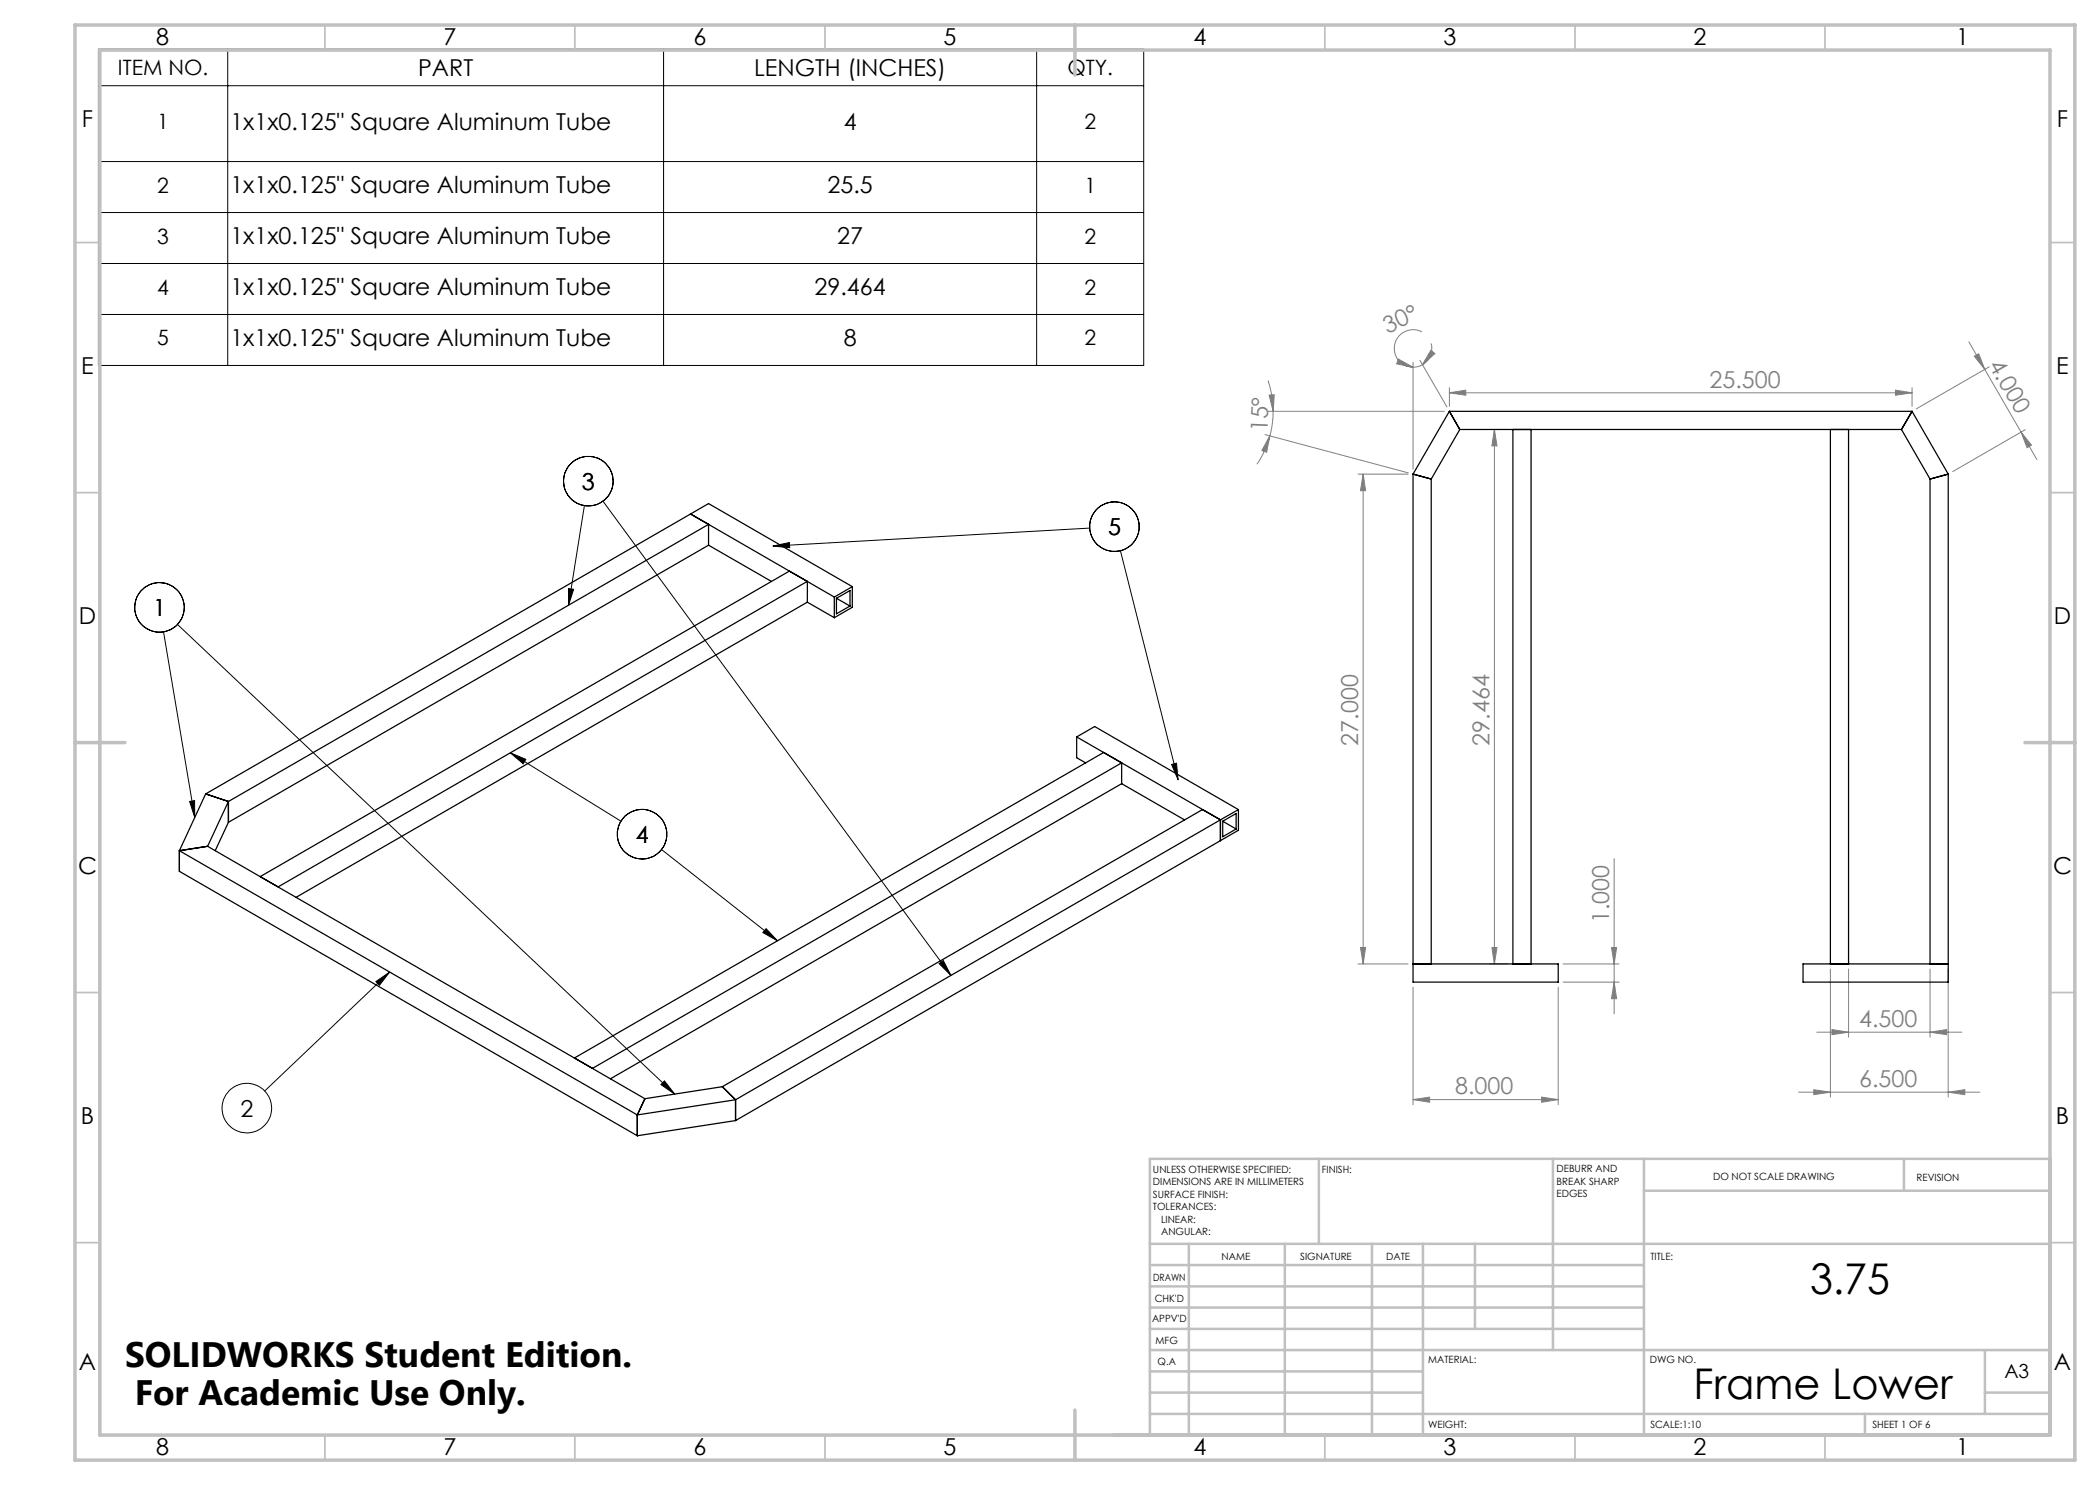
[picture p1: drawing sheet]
<svg xmlns="http://www.w3.org/2000/svg" width="420mm" height="297mm" viewBox="0 0 420 297" stroke-linecap="round" stroke-linejoin="round" font-family="sans-serif">
<g fill="none" stroke="#000" stroke-width=".2">
<path d="M19.7 9.8h209v63.3h-209zM19.7 17.1h209M45.5 9.8v63.3M132.7 9.8v63.3M207.3 9.8v63.3M19.7 32.3h209M19.7 42.5h209M19.7 52.7h209M19.7 62.9h209M113.7 117.7l1 .2-1 3.2zM116.9 101.1l-3.2 20M120.6 100.2l69.6 94.9"/>
<path d="M154.6 109.2l3.3-.7v1zM217.9 105.6l-63.3 3.6M224.1 110.1l11.5 45.9M32.7 126.4l6.2 37.1M35.5 124.9l99.4 93.9M102.1 150.6l22.1 13.6M102.1 150.6l3.1 1.3-.6 .8zM234.3 152.9l1-.3 .3 3.4zM37.9 160.3l1-.2v3.4zM132.3 169.9l23.2 18.3M75.2 196.3l2.7-1.9-2 2.7zM77.9 194.4l-24.9 23.8"/>
<path d="M153.2 185.7l2.3 2.5-2.9-1.7zM187.8 192.7l.9-.6 1.5 3zM132.9 216.2l2 2.6-2.7-1.9z"/>
<circle cx="117.7" cy="96.2" r="5"/>
<circle cx="222.9" cy="105.3" r="4.9"/>
<circle cx="31.9" cy="121.5" r="4.9"/>
<circle cx="128.4" cy="166.8" r="5"/>
<circle cx="49.4" cy="221.6" r="5"/>
</g>
<g fill="none" stroke="#808080" stroke-width=".2">
<path d="M253.6 76.1l.2 .6a20.5 20.5 0 0 1 .8 5.6M253.8 79l1-.1-.2 3.4zM279.7 71.8l2.9 1.6-3.3-.6zM282.6 72.5v21.3M284 72.1l5.4 9.3M284.4 66.4a3.7 3.7 0 0 0-5.4 2.4 3.7 3.7 0 0 0 3.6 4.6M284.5 73l-1.1 .4h-.8M286.2 70.1l.8 .6-2.5 2.3zM286.2 68.7a3.7 3.7 0 0 1-1.7 4.3M289.9 78.6l3.3-.6v1.1zM289.9 77.5v3.8M289.9 78.6h92.5"/>
<path d="M379.1 78l3.3 .6-3.3 .5zM382.4 77.5v3.8M393.8 68.4l13.6 23.5M394.9 71.3l.8-.5 1.2 3.1zM397.8 73.4l-14.5 8.4M253 86.9l28.7 7.7M253.6 82.3h35.3M254 87.2l-.7 3.2-.9-.3zM254 87.2a19.9 19.9 0 0 1-2.6 5.6M254.6 82.3a19.3 19.3 0 0 1-.6 4.9M271.6 94.8h10M272.6 94.8l.5 3.3h-1z"/>
<path d="M272.6 94.8v98M297.9 85.9h3.7M298.9 85.9l.5 3.3h-1zM298.9 85.9v106.9M404.2 86.4l2.1 2.6-.9 .5zM405.1 85.9l-14.6 8.4M322.8 171.7v31.1M271.6 192.8h10M272.1 189.5h1l-.5 3.3zM282.6 197.4v23.5M297.9 192.8h3.7M298.4 189.5h1l-.5 3.3z"/>
<path d="M311.6 197.4v23.5M312.6 196.4h11.2M312.6 192.8h11.2M322.3 189.5h1l-.5 3.3zM322.8 196.4l.5 3.3h-1zM366.1 193.8v25.6M369.7 193.8v13.6M386 193.8v13.6M389.6 193.8v25.6M282.6 219.9l3.3-.5v1zM282.6 219.9h29M308.3 219.4l3.3 .5-3.3 .5z"/>
<path d="M359.7 218.4h36.3M362.8 217.9l3.3 .5-3.3 .5zM363.4 206.4h29M366.4 205.9l3.3 .5-3.3 .5zM386 206.4l3.3-.5v1zM389.6 218.4l3.4-.5v1z"/>
</g>
<g fill="none" stroke="#c0c0c0" stroke-width=".35">
<path d="M65 5v5M115 5v5M165 5v5M265 5v5M315 5v5M365 5v5M15 48.5h5M410 48.5h5M15 98.5h5M410 98.5h5M15 198.5h5M410 198.5h5"/>
<path d="M15 248.5h5M410 248.5h5M65 287v5M115 287v5M165 287v5M265 287v5M315 287v5M365 287v5"/>
</g>
<g fill="none" stroke="#c0c0c0" stroke-width=".5">
<path d="M263.8 231.8v17M310.6 231.8v38.2M328.8 231.8v55.2M328.8 238.2h81.2M380.8 231.8v6.4M410 231.8h-180v55.2M230 248.8h180M230 257.3h98.8M230 253h98.8M237.8 248.8v38.2M257 248.8v38.2M274.4 248.8v38.2"/>
<path d="M284.6 248.8v38.2M295 248.8v17M230 265.8h98.8M230 261.5h98.8M230 278.5h54.6M230 274.3h54.6M230 270h180M397 278.5h13M397 270v12.8M230 282.8h180M373 282.8v4.2"/>
</g>
<path d="M15 5h400v287h-400zM20 10h390v277h-390zM215 5v10M15 148.5h10M405 148.5h10M215 282v10" fill="none" stroke="#c0c0c0" stroke-width=".7"/>
<path d="M113.7 117.7l1 .2-1 3.2zM187.8 192.7l.9-.6 1.5 3zM154.6 109.2l3.3-.7v1zM75.2 196.3l2.7-1.9-2 2.7zM37.9 160.3l1-.2v3.4zM132.9 216.2l2 2.6-2.7-1.9zM102.1 150.6l3.1 1.3-.6 .8zM153.2 185.7l2.3 2.5-2.9-1.7zM234.3 152.9l1-.3 .3 3.4z" fill="#000"/>
<g fill="#808080">
<path d="M289.9 78.6l3.3-.6v1.1zM379.1 78l3.3 .6-3.3 .5zM366.4 205.9l3.3 .5-3.3 .5zM386 206.4l3.3-.5v1zM362.8 217.9l3.3 .5-3.3 .5zM389.6 218.4l3.4-.5v1z"/>
<path d="M279.7 71.8l2.9 1.6-3.3-.6zM286.2 70.1l.8 .6-2.5 2.3z"/>
<path d="M254 87.2l-.7 3.2-.9-.3zM253.8 79l1-.1-.2 3.4z"/>
<path d="M322.8 196.4l.5 3.3h-1zM322.3 189.5h1l-.5 3.3z"/>
<path d="M272.6 94.8l.5 3.3h-1zM272.1 189.5h1l-.5 3.3zM298.9 85.9l.5 3.3h-1zM298.4 189.5h1l-.5 3.3z"/>
<path d="M394.9 71.3l.8-.5 1.2 3.1zM404.2 86.4l2.1 2.6-.9 .5z"/>
<path d="M282.6 219.9l3.3-.5v1zM308.3 219.4l3.3 .5-3.3 .5z"/>
</g>
<g fill="none" stroke="#000" stroke-width=".25">
<path d="M282.6 94.8v101.6h29v-3.6h-29M282.6 94.8l3.6 1M286.2 95.8v97M289.9 82.3l2.1 3.6M289.9 82.3h92.5M289.9 82.3l-7.3 12.5M292 85.9h88.3M292 85.9l-5.8 9.9M302.6 85.9v106.9M306.2 85.9v106.9M366.1 85.9v106.9M369.7 85.9v106.9"/>
<path d="M380.3 85.9l5.7 9.9M382.4 82.3l-2.1 3.6M382.4 82.3l7.2 12.5M386 95.8v97M389.6 94.8v101.6h-29v-3.6h29M389.6 94.8l-3.6 1M138.1 102.8l28.8 16.6M138.1 102.8l3.6-2.1 28.8 16.6M138.1 102.8l-97 56M141.7 109l12.6 7.3M141.7 109v-4.1l-96 55.4M141.7 109l-96 55.5"/>
<path d="M161.5 116.3v4.1M166.9 119.4v4.1M167.3 119.7l2.7-1.6v3.1M167.3 119.7v3.1l2.7-1.6M167.3 119.7l2.7 1.5M170.5 117.3v4.2l-3.6 2M170.5 117.3l-3.6 2.1M161.5 120.4l5.4 3.1M161.5 120.4l-102.3 59.1M41.1 158.8l4.6 1.5M41.1 158.8l-5.2 11.3M215.3 147.4v4.1l1.8 1.1"/>
<path d="M215.3 147.4l28.8 16.6M215.3 147.4l3.6-2.1 28.8 16.6M220.7 150.5l-105.8 61.1 3.6 2.1 105.8-61.1v4.1M224.3 156.7l12.6 7.3M224.3 156.7l-102.2 59.1M35.9 170.1v4.2l91.6 52.9M35.9 170.1l91.6 52.9M41.5 169.3l-5.6 .8M41.5 169.3l87.5 50.4M45.7 160.3v4.2M45.7 160.3l-4.2 9M45.7 164.5l-2.7 5.6"/>
<path d="M52 175.3l105.9-61.1 3.6 2.1-105.9 61.1zM244.1 164v4.1M244.1 164l-3.6-2.1-96 55.4M244.1 164l-97 56M244.1 168.1l-97 56M244.5 164.2l2.7 1.6M244.5 164.2l2.7-1.5v3.1M244.5 164.2v3.2l2.7-1.6M247.7 161.9v4.1l-3.6 2.1M247.7 161.9l-3.6 2.1M129 219.7l-1.5 3.3M144.5 217.3l2.6 2.7"/>
<path d="M144.5 217.3l-15.5 2.4M147.1 220v4.1M147.1 220l-19.6 3M127.5 223v4.2M147.1 224.1l-19.6 3.1"/>
</g>
<g font-size="8.5">
<text x="362" y="258.8">3.75</text>
<text x="338.7" y="279.7">Frame Lower</text>
</g>
<g font-size="7.1">
<text x="25" y="273.3">SOLIDWORKS Student Edition.</text>
<text x="26.9" y="281">For Academic Use Only.</text>
</g>
<g font-size="4.7">
<text x="31.2" y="9">8</text>
<text x="88.7" y="9">7</text>
<text x="138.7" y="9">6</text>
<text x="188.7" y="9">5</text>
<text x="238.7" y="9">4</text>
<text x="288.7" y="9">3</text>
<text x="338.7" y="9">2</text>
<text x="391.2" y="9">1</text>
<text x="83.6" y="15.1">PART</text>
<text x="150.8" y="15.1">LENGTH (INCHES)</text>
<text x="16.4" y="25.5">F</text>
<text x="46.1" y="26">1x1x0.125&quot; Square Aluminum Tube</text>
<text x="168.7" y="26">4</text>
<text x="411.4" y="25.5">F</text>
<text x="46.1" y="38.6">1x1x0.125&quot; Square Aluminum Tube</text>
<text x="165.5" y="38.6">25.5</text>
<text x="46.1" y="48.8">1x1x0.125&quot; Square Aluminum Tube</text>
<text x="167.4" y="48.8">27</text>
<text x="46.1" y="59">1x1x0.125&quot; Square Aluminum Tube</text>
<text x="162.9" y="59">29.464</text>
<text x="46.1" y="69.2">1x1x0.125&quot; Square Aluminum Tube</text>
<text x="168.7" y="69.2">8</text>
<text x="16.3" y="74.7">E</text>
<text x="411.2" y="74.7">E</text>
<text x="116.4" y="97.9">3</text>
<text x="221.6" y="107">5</text>
<text x="15.8" y="124.7">D</text>
<text x="30.6" y="123.2">1</text>
<text x="410.8" y="124.7">D</text>
<text x="127.1" y="168.5">4</text>
<text x="15.6" y="174.7">C</text>
<text x="410.6" y="174.7">C</text>
<text x="16.2" y="224.7">B</text>
<text x="48.1" y="223.3">2</text>
<text x="411.2" y="224.7">B</text>
<text x="15.8" y="274">A</text>
<text x="410.8" y="274">A</text>
<text x="31.2" y="291">8</text>
<text x="88.7" y="291">7</text>
<text x="138.7" y="291">6</text>
<text x="188.7" y="291">5</text>
<text x="238.7" y="291">4</text>
<text x="288.7" y="291">3</text>
<text x="338.7" y="291">2</text>
<text x="391.2" y="291">1</text>
</g>
<g font-size="4.7" fill="#808080">
<text x="277.5" y="66.7" transform="rotate(-24 277.5 66.7)">30°</text>
<text x="341.9" y="77.5">25.500</text>
<text x="397.6" y="73" transform="rotate(60 397.6 73)">4.000</text>
<text x="253.5" y="86.5" transform="rotate(-88 253.5 86.5)">15°</text>
<text x="271.6" y="149.1" transform="rotate(-90 271.6 149.1)">27.000</text>
<text x="297.9" y="149.1" transform="rotate(-90 297.9 149.1)">29.464</text>
<text x="321.8" y="184.6" transform="rotate(-90 321.8 184.6)">1.000</text>
<text x="371.8" y="205.4">4.500</text>
<text x="291" y="218.9">8.000</text>
<text x="371.8" y="217.4">6.500</text>
</g>
<g font-size="4.2">
<text x="23.6" y="15">ITEM NO.</text>
<text x="213.5" y="15">QTY.</text>
<text x="31.5" y="25.8">1</text>
<text x="216.9" y="25.8">2</text>
<text x="31.5" y="38.5">2</text>
<text x="216.9" y="38.5">1</text>
<text x="31.5" y="48.7">3</text>
<text x="216.9" y="48.7">2</text>
<text x="31.5" y="58.9">4</text>
<text x="216.9" y="58.9">2</text>
<text x="31.5" y="69.1">5</text>
<text x="216.9" y="69.1">2</text>
</g>
<text font-size="3.9" x="400.9" y="275.5">A3</text>
<g font-size="2">
<text x="230.6" y="234.6">UNLESS OTHERWISE SPECIFIED:</text>
<text x="230.6" y="237.1">DIMENSIONS ARE IN MILLIMETERS</text>
<text x="230.6" y="239.6">SURFACE FINISH:</text>
<text x="264.4" y="234.6">FINISH:</text>
<text x="311.3" y="234.5">DEBURR AND</text>
<text x="311.3" y="237">BREAK SHARP</text>
<text x="311.3" y="239.5">EDGES</text>
<text x="342.6" y="236">DO NOT SCALE DRAWING</text>
<text x="383.3" y="236.2">REVISION</text>
<text x="230.6" y="242.1">TOLERANCES:</text>
<text x="232.2" y="244.6">LINEAR:</text>
<text x="232.2" y="247.1">ANGULAR:</text>
<text x="244.3" y="252">NAME</text>
<text x="260" y="251.9">SIGNATURE</text>
<text x="277.2" y="251.9">DATE</text>
<text x="330.1" y="251.9">TITLE:</text>
<text x="230.6" y="256.1">DRAWN</text>
<text x="230.9" y="260.3">CHK'D</text>
<text x="230.4" y="264.4">APPV'D</text>
<text x="231.1" y="268.8">MFG</text>
<text x="231.5" y="273">Q.A</text>
<text x="285.6" y="272.5">MATERIAL:</text>
<text x="330" y="272.5">DWG NO.</text>
<text x="285.6" y="285.5">WEIGHT:</text>
<text x="330.1" y="285.6">SCALE:1:10</text>
<text x="374.5" y="285.6">SHEET 1 OF 6</text>
</g>
</svg>
